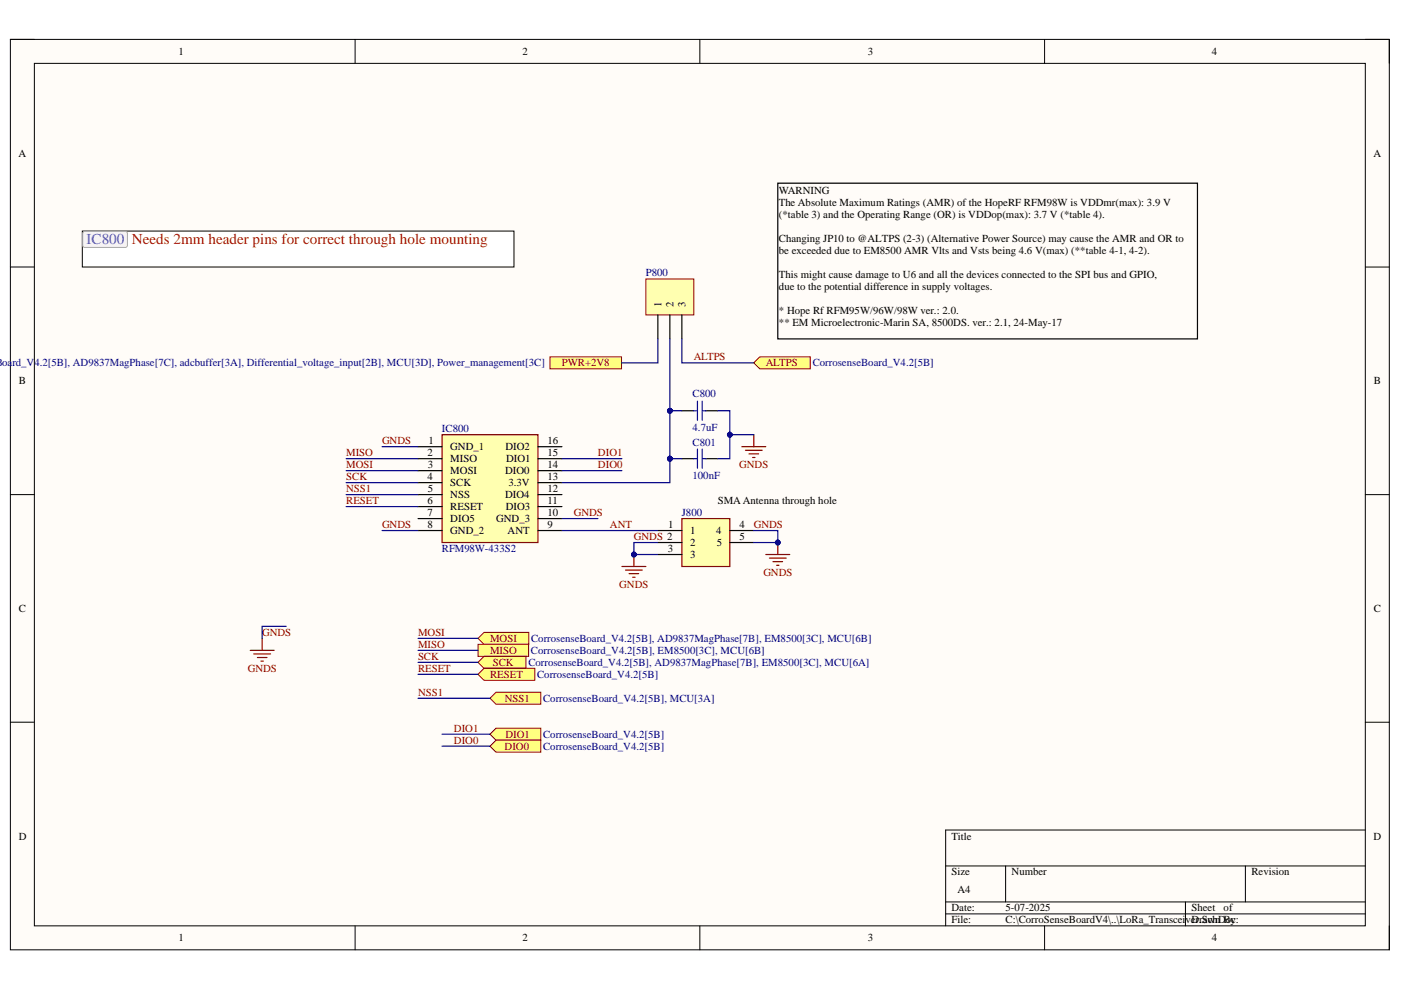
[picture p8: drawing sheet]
<svg xmlns="http://www.w3.org/2000/svg" width="297mm" height="210mm" viewBox="0 0 297 210" stroke-linecap="round" stroke-linejoin="round" font-family="sans-serif">
<path d="M2.2 8.4h292.4v193h-292.4z" fill-rule="evenodd" fill="#fffcf8"/>
<path d="M2.2 8.4h292.4v193h-292.4z" fill="none" stroke="#000" stroke-width=".21"/>
<path d="M7.3 13.4h282.2v182.9h-282.2z" fill-rule="evenodd" fill="#fffcf8"/>
<g fill="none" stroke="#000" stroke-width=".21">
<path d="M2.2 8.4h5.1M7.3 13.4h282.2v182.9h-282.2zM75.3 8.4v5M148.4 8.4v5M221.5 8.4v5M289.5 8.4h5.1v5M2.2 56.6h5.1M289.5 56.6h5.1M2.2 104.9h5.1M289.5 104.9h5.1M2.2 153.1h5.1M289.5 153.1h5.1"/>
<path d="M289.5 176h-89v20.3M75.3 196.3v5.1M148.4 196.3v5.1M200.5 183.6h89M200.5 191.2h89M200.5 193.8h89M213.2 183.6v7.6M221.5 196.3v5.1M251.3 191.2v5.1M264 183.6v7.6M294.6 196.3v5.1"/>
</g>
<path d="M93.7 92.2h20.4v22.8h-20.4z" fill-rule="evenodd" fill="#ffffb0"/>
<path d="M93.7 92.2h20.4v22.8h-20.4zM157.3 94.7h5.1M158 95.5h3.6M158.8 96.2h2M159.6 97h.5M159.8 92.2v2.5M53 137.9h5.1M53.8 138.6h3.6M54.6 139.4h2M55.6 135.3v2.6M55.3 140.2h.5" fill="none" stroke="#800000" stroke-width=".25"/>
<g fill="none" stroke="#000" stroke-width=".25">
<path d="M88.6 94.7h5.1M88.6 97.3h5.1M88.6 99.8h5.1M114.1 94.7h5M114.1 97.3h5M114.1 99.8h5M88.6 102.3h5.1M88.6 104.9h5.1M88.6 107.4h5.1M88.6 110h5.1M88.6 112.5h5.1M114.1 102.3h5"/>
<path d="M114.1 104.9h5M114.1 107.4h5M114.1 110h5M114.1 112.5h5"/>
</g>
<path d="M159.8 76.9l1.3-1.2h10.7v2.5h-10.7z" fill-rule="evenodd" fill="#ffff80"/>
<path d="M159.8 76.9l1.3-1.2h10.7v2.5h-10.7z" fill="none" stroke="#800000" stroke-width=".21"/>
<path d="M101.3 135.3l1.3-1.2h9.5v2.5h-9.5z" fill-rule="evenodd" fill="#ffff80"/>
<path d="M101.3 135.3l1.3-1.2h9.5v2.5h-9.5z" fill="none" stroke="#800000" stroke-width=".21"/>
<path d="M101.3 136.6h10.8v2.6h-10.8z" fill-rule="evenodd" fill="#ffff80"/>
<path d="M101.3 136.6h10.8v2.6h-10.8z" fill="none" stroke="#800000" stroke-width=".21"/>
<path d="M102.6 139.2h8.9v2.5h-8.9l-1.3-1.3z" fill-rule="evenodd" fill="#ffff80"/>
<path d="M102.6 139.2h8.9v2.5h-8.9l-1.3-1.3z" fill="none" stroke="#800000" stroke-width=".21"/>
<path d="M116.6 75.7h15.2v2.5h-15.2z" fill-rule="evenodd" fill="#ffff80"/>
<path d="M116.6 75.7h15.2v2.5h-15.2z" fill="none" stroke="#800000" stroke-width=".21"/>
<path d="M101.3 143l1.3-1.3h10.8v2.5h-10.8z" fill-rule="evenodd" fill="#ffff80"/>
<path d="M101.3 143l1.3-1.3h10.8v2.5h-10.8z" fill="none" stroke="#800000" stroke-width=".21"/>
<path d="M144.6 110h10.1v10.1h-10.1z" fill-rule="evenodd" fill="#ffffb0"/>
<path d="M144.6 110h10.1v10.1h-10.1zM162.4 117.6h5M163.1 118.3h3.6M163.9 119.1h2M164.7 119.9h.5M164.9 115v2.6" fill="none" stroke="#800000" stroke-width=".25"/>
<path d="M139.5 112.5h5.1M139.5 115h5.1M139.5 117.6h5.1M154.7 112.5h5.1M154.7 115h5.1" fill="none" stroke="#000" stroke-width=".25"/>
<circle cx="164.9" cy="115" r=".51" fill="#000080"/>
<circle cx="164.9" cy="115" r=".51" fill="none" stroke="#000080" stroke-width=".21"/>
<path d="M164.9 38.8h89v33.1h-89z" fill="none" stroke="#000" stroke-width=".25"/>
<path d="M105.2 146.8h9.5v2.5h-9.5l-1.3-1.3z" fill-rule="evenodd" fill="#ffff80"/>
<path d="M105.2 146.8h9.5v2.5h-9.5l-1.3-1.3z" fill="none" stroke="#800000" stroke-width=".21"/>
<path d="M103.9 155.7l1.3-1.3h9.5v2.5h-9.5z" fill-rule="evenodd" fill="#ffff80"/>
<path d="M103.9 155.7l1.3-1.3h9.5v2.5h-9.5z" fill="none" stroke="#800000" stroke-width=".21"/>
<path d="M105.2 156.9h9.5v2.6h-9.5l-1.3-1.3z" fill-rule="evenodd" fill="#ffff80"/>
<path d="M105.2 156.9h9.5v2.6h-9.5l-1.3-1.3z" fill="none" stroke="#800000" stroke-width=".21"/>
<path d="M144.6 87.1h2.5M144.6 97.3h2.5M149.6 87.1h2.6M149.6 97.3h2.6" fill="none" stroke="#000" stroke-width=".25"/>
<path d="M147.1 87.1h.8M147.1 97.3h.8M147.9 85.1v4M147.9 95.2v4.1M148.9 85.1v4M148.9 95.2v4.1M148.9 87.1h.7M148.9 97.3h.7" fill="none" stroke="#00f" stroke-width=".25"/>
<path d="M136.9 59.1h10.2v7.7h-10.2z" fill-rule="evenodd" fill="#ffffb0"/>
<path d="M136.9 59.1h10.2v7.7h-10.2z" fill="none" stroke="#800000" stroke-width=".21"/>
<path d="M139.5 66.8v5.1M142 66.8v5.1M144.6 66.8v5.1" fill="none" stroke="#000" stroke-width=".25"/>
<path d="M73.4 99.8h15.2M73.4 97.3h15.2M81 94.7h7.6M119.1 99.8h12.8M119.1 97.3h12.8M142 97.3h2.6M73.4 102.3h15.2M73.4 104.9h15.2M73.4 107.4h15.2M81 112.5h7.6M119.1 110h7.7M60.7 132.8h-5.1v2.5" fill="none" stroke="#000080" stroke-width=".25"/>
<circle cx="142" cy="97.3" r=".51" fill="#000080"/>
<circle cx="142" cy="97.3" r=".51" fill="none" stroke="#000080" stroke-width=".21"/>
<path d="M142 87.1v10.2" fill="none" stroke="#000080" stroke-width=".25"/>
<circle cx="142" cy="87.1" r=".51" fill="#000080"/>
<circle cx="142" cy="87.1" r=".51" fill="none" stroke="#000080" stroke-width=".21"/>
<circle cx="142" cy="97.3" r=".51" fill="#000080"/>
<circle cx="142" cy="97.3" r=".51" fill="none" stroke="#000080" stroke-width=".21"/>
<path d="M142 87.1h2.6" fill="none" stroke="#000080" stroke-width=".25"/>
<circle cx="142" cy="87.1" r=".51" fill="#000080"/>
<circle cx="142" cy="87.1" r=".51" fill="none" stroke="#000080" stroke-width=".21"/>
<path d="M142 71.9v15.2M88.6 135.3h12.7M88.6 137.9h12.7M88.6 140.4h12.7" fill="none" stroke="#000080" stroke-width=".25"/>
<circle cx="142" cy="87.1" r=".51" fill="#000080"/>
<circle cx="142" cy="87.1" r=".51" fill="none" stroke="#000080" stroke-width=".21"/>
<path d="M144.6 71.9v5h15.2M142 97.3v5h-22.9" fill="none" stroke="#000080" stroke-width=".25"/>
<circle cx="142" cy="97.3" r=".51" fill="#000080"/>
<circle cx="142" cy="97.3" r=".51" fill="none" stroke="#000080" stroke-width=".21"/>
<path d="M154.7 92.2h5.1" fill="none" stroke="#000080" stroke-width=".25"/>
<circle cx="154.7" cy="92.2" r=".51" fill="#000080"/>
<circle cx="154.7" cy="92.2" r=".51" fill="none" stroke="#000080" stroke-width=".21"/>
<path d="M119.1 112.5h20.4M139.5 115h-5.1v2.6h5.1M88.6 143h12.7" fill="none" stroke="#000080" stroke-width=".25"/>
<circle cx="134.4" cy="117.6" r=".51" fill="#000080"/>
<circle cx="134.4" cy="117.6" r=".51" fill="none" stroke="#000080" stroke-width=".21"/>
<path d="M159.8 112.5h5.1v2.5h-5.1" fill="none" stroke="#000080" stroke-width=".25"/>
<circle cx="164.9" cy="115" r=".51" fill="#000080"/>
<circle cx="164.9" cy="115" r=".51" fill="none" stroke="#000080" stroke-width=".21"/>
<path d="M139.5 71.9v5h-7.7M152.2 87.1h2.5v10.2h-2.5M88.6 148h15.3M93.7 155.7h10.2M93.7 158.2h10.2" fill="none" stroke="#000080" stroke-width=".25"/>
<circle cx="154.7" cy="92.2" r=".51" fill="#000080"/>
<circle cx="154.7" cy="92.2" r=".51" fill="none" stroke="#000080" stroke-width=".21"/>
<path d="M17.5 49h91.5v7.6h-91.5z" fill-rule="evenodd" fill="#fff"/>
<path d="M17.5 49h91.5v7.6h-91.5z" fill="none" stroke="#000" stroke-width=".21"/>
<path d="M17.7 49.1h9.1l.2 .4v2.8l-.4 .2-8.9-.1-.2-.4v-2.5z" fill="#f5f5f5"/>
<path d="M17.7 49.1h9.1l.2 .4v2.8l-.4 .2-8.9-.1-.2-.4v-2.5z" fill="none" stroke="#a9a9a9" stroke-width=".21"/>
<path d="M134.4 117.6v2.5M131.9 120.1h5M132.6 120.9h3.6M133.4 121.6h2M134.1 122.4h.6" fill="none" stroke="#800000" stroke-width=".25"/>
<circle cx="134.4" cy="117.6" r=".51" fill="#000080"/>
<circle cx="134.4" cy="117.6" r=".51" fill="none" stroke="#000080" stroke-width=".21"/>
<text font-size="3.2" fill="#5050db" x="18.4" y="51.8">IC800</text>
<text font-size="3.2" fill="#f00" x="28" y="51.8">Needs 2mm header pins for correct through hole mounting</text>
<g font-size="2.3">
<text x="37.9" y="11.7">1</text>
<text x="110.8" y="11.7">2</text>
<text x="184" y="11.7">3</text>
<text x="257" y="11.7">4</text>
<text x="3.9" y="33.2">A</text>
<text x="291.2" y="33.2">A</text>
<text x="165.2" y="41.1">WARNING</text>
<text x="165.2" y="43.7">The Absolute Maximum Ratings (AMR) of the HopeRF RFM98W is VDDmr(max): 3.9 V</text>
<text x="165.2" y="46.2">(*table 3) and the Operating Range (OR) is VDDop(max): 3.7 V (*table 4).</text>
<text x="165.2" y="51.3">Changing JP10 to @ALTPS (2-3) (Alternative Power Source) may cause the AMR and OR to</text>
<text x="165.2" y="53.8">be exceeded due to EM8500 AMR Vlts and Vsts being 4.6 V(max) (**table 4-1, 4-2).</text>
<text x="165.2" y="58.9">This might cause damage to U6 and all the devices connected to the SPI bus and GPIO,</text>
<text x="140.2" y="65" transform="rotate(-90 140.2 65)">1</text>
<text x="142.8" y="65" transform="rotate(-90 142.8 65)">2</text>
<text x="145.4" y="65" transform="rotate(-90 145.4 65)">3</text>
<text x="165.2" y="61.4">due to the potential difference in supply voltages.</text>
<text x="165.2" y="66.5">* Hope Rf RFM95W/96W/98W ver.: 2.0.</text>
<text x="165.2" y="69.1">** EM Microelectronic-Marin SA, 8500DS. ver.: 2.1, 24-May-17</text>
<text x="4" y="81.5">B</text>
<text x="291.3" y="81.5">B</text>
<text x="90.8" y="94.2">1</text>
<text x="95.5" y="95.5">GND_1</text>
<text x="107.2" y="95.5">DIO2</text>
<text x="116.1" y="94.2">16</text>
<text x="90.6" y="96.7">2</text>
<text x="90.6" y="101.8">4</text>
<text x="90.7" y="99.3">3</text>
<text x="95.5" y="98">MISO</text>
<text x="95.5" y="100.5">MOSI</text>
<text x="107.1" y="100.5">DIO0</text>
<text x="107.3" y="98">DIO1</text>
<text x="116.1" y="101.8">13</text>
<text x="116.1" y="99.3">14</text>
<text x="116.1" y="96.7">15</text>
<text x="90.6" y="106.9">6</text>
<text x="90.7" y="104.3">5</text>
<text x="95.5" y="103.1">SCK</text>
<text x="95.5" y="105.6">NSS</text>
<text x="107.1" y="105.6">DIO4</text>
<text x="107.8" y="103.1">3.3V</text>
<text x="116.1" y="106.9">11</text>
<text x="116.1" y="104.3">12</text>
<text x="152.2" y="106.9">SMA Antenna through hole</text>
<text x="90.7" y="109.4">7</text>
<text x="90.7" y="112">8</text>
<text x="95.5" y="108.2">RESET</text>
<text x="95.5" y="110.7">DIO5</text>
<text x="95.5" y="113.2">GND_2</text>
<text x="105.2" y="110.7">GND_3</text>
<text x="107.2" y="108.2">DIO3</text>
<text x="107.6" y="113.2">ANT</text>
<text x="116.1" y="112">9</text>
<text x="116.1" y="109.4">10</text>
<text x="141.7" y="112">1</text>
<text x="146.3" y="113.2">1</text>
<text x="151.9" y="113.2">4</text>
<text x="156.8" y="112">4</text>
<text x="141.6" y="117.1">3</text>
<text x="146.3" y="115.8">2</text>
<text x="146.3" y="118.3">3</text>
<text x="152" y="115.8">5</text>
<text x="156.8" y="114.5">5</text>
<text x="4" y="129.7">C</text>
<text x="291.3" y="129.7">C</text>
<text x="4" y="178">D</text>
<text x="201.7" y="178">Title</text>
<text x="291.2" y="178">D</text>
<text x="201.7" y="185.6">Size</text>
<text x="214.5" y="185.6">Number</text>
<text x="265.3" y="185.6">Revision</text>
<text x="203" y="189.4">A4</text>
<text x="201.7" y="193.2">Date:</text>
<text x="201.7" y="195.8">File:</text>
<text x="213.2" y="193.2">5-07-2025</text>
<text x="213.2" y="195.8">C:\CorroSenseBoardV4\..\LoRa_Transceiver.SchDoc</text>
<text x="252.6" y="193.2">Sheet</text>
<text x="252.6" y="195.8">Drawn By:</text>
<text x="259.4" y="193.2">of</text>
<text x="37.9" y="199.6">1</text>
<text x="110.8" y="199.6">2</text>
<text x="184" y="199.6">3</text>
<text x="257" y="199.6">4</text>
</g>
<g font-size="2.3" fill="#000080">
<text x="136.9" y="58.6">P800</text>
<text x=".5" y="77.7">oard_V4.2[5B], AD9837MagPhase[7C], adcbuffer[3A], Differential_voltage_input[2B], MCU[3D], Power_management[3C]</text>
<text x="172.3" y="77.7">CorrosenseBoard_V4.2[5B]</text>
<text x="146.8" y="84.3">C800</text>
<text x="93.7" y="91.7">IC800</text>
<text x="146.8" y="91.4">4.7uF</text>
<text x="146.8" y="94.5">C801</text>
<text x="146.8" y="101.6">100nF</text>
<text x="144.6" y="109.4">J800</text>
<text x="93.7" y="117.1">RFM98W-433S2</text>
<text x="112.6" y="136.1">CorrosenseBoard_V4.2[5B], AD9837MagPhase[7B], EM8500[3C], MCU[6B]</text>
<text x="112" y="141.2">CorrosenseBoard_V4.2[5B], AD9837MagPhase[7B], EM8500[3C], MCU[6A]</text>
<text x="112.6" y="138.6">CorrosenseBoard_V4.2[5B], EM8500[3C], MCU[6B]</text>
<text x="113.9" y="143.7">CorrosenseBoard_V4.2[5B]</text>
<text x="115.2" y="148.8">CorrosenseBoard_V4.2[5B], MCU[3A]</text>
<text x="115.2" y="156.4">CorrosenseBoard_V4.2[5B]</text>
<text x="115.2" y="159">CorrosenseBoard_V4.2[5B]</text>
</g>
<g font-size="2.3" fill="#800000">
<text x="119.1" y="77.7">PWR+2V8</text>
<text x="147.1" y="76.4">ALTPS</text>
<text x="162.4" y="77.7">ALTPS</text>
<text x="81" y="94.2">GNDS</text>
<text x="73.4" y="96.7">MISO</text>
<text x="73.4" y="99.3">MOSI</text>
<text x="73.4" y="101.8">SCK</text>
<text x="126.8" y="96.7">DIO1</text>
<text x="126.8" y="99.3">DIO0</text>
<text x="156.7" y="99.3">GNDS</text>
<text x="73.4" y="104.3">NSS1</text>
<text x="73.4" y="106.9">RESET</text>
<text x="81" y="112">GNDS</text>
<text x="121.7" y="109.4">GNDS</text>
<text x="129.3" y="112">ANT</text>
<text x="159.8" y="112">GNDS</text>
<text x="134.4" y="114.5">GNDS 2</text>
<text x="131.3" y="124.7">GNDS</text>
<text x="161.9" y="122.1">GNDS</text>
<text x="55.6" y="134.8">GNDS</text>
<text x="88.6" y="137.4">MISO</text>
<text x="88.6" y="134.8">MOSI</text>
<text x="103.9" y="136.1">MOSI</text>
<text x="52.5" y="142.5">GNDS</text>
<text x="88.6" y="139.9">SCK</text>
<text x="88.6" y="142.5">RESET</text>
<text x="103.9" y="138.6">MISO</text>
<text x="103.9" y="143.7">RESET</text>
<text x="104.5" y="141.2">SCK</text>
<text x="88.6" y="147.5">NSS1</text>
<text x="107" y="148.8">NSS1</text>
<text x="96.2" y="155.1">DIO1</text>
<text x="96.2" y="157.7">DIO0</text>
<text x="107" y="159">DIO0</text>
<text x="107.2" y="156.4">DIO1</text>
</g>
</svg>
